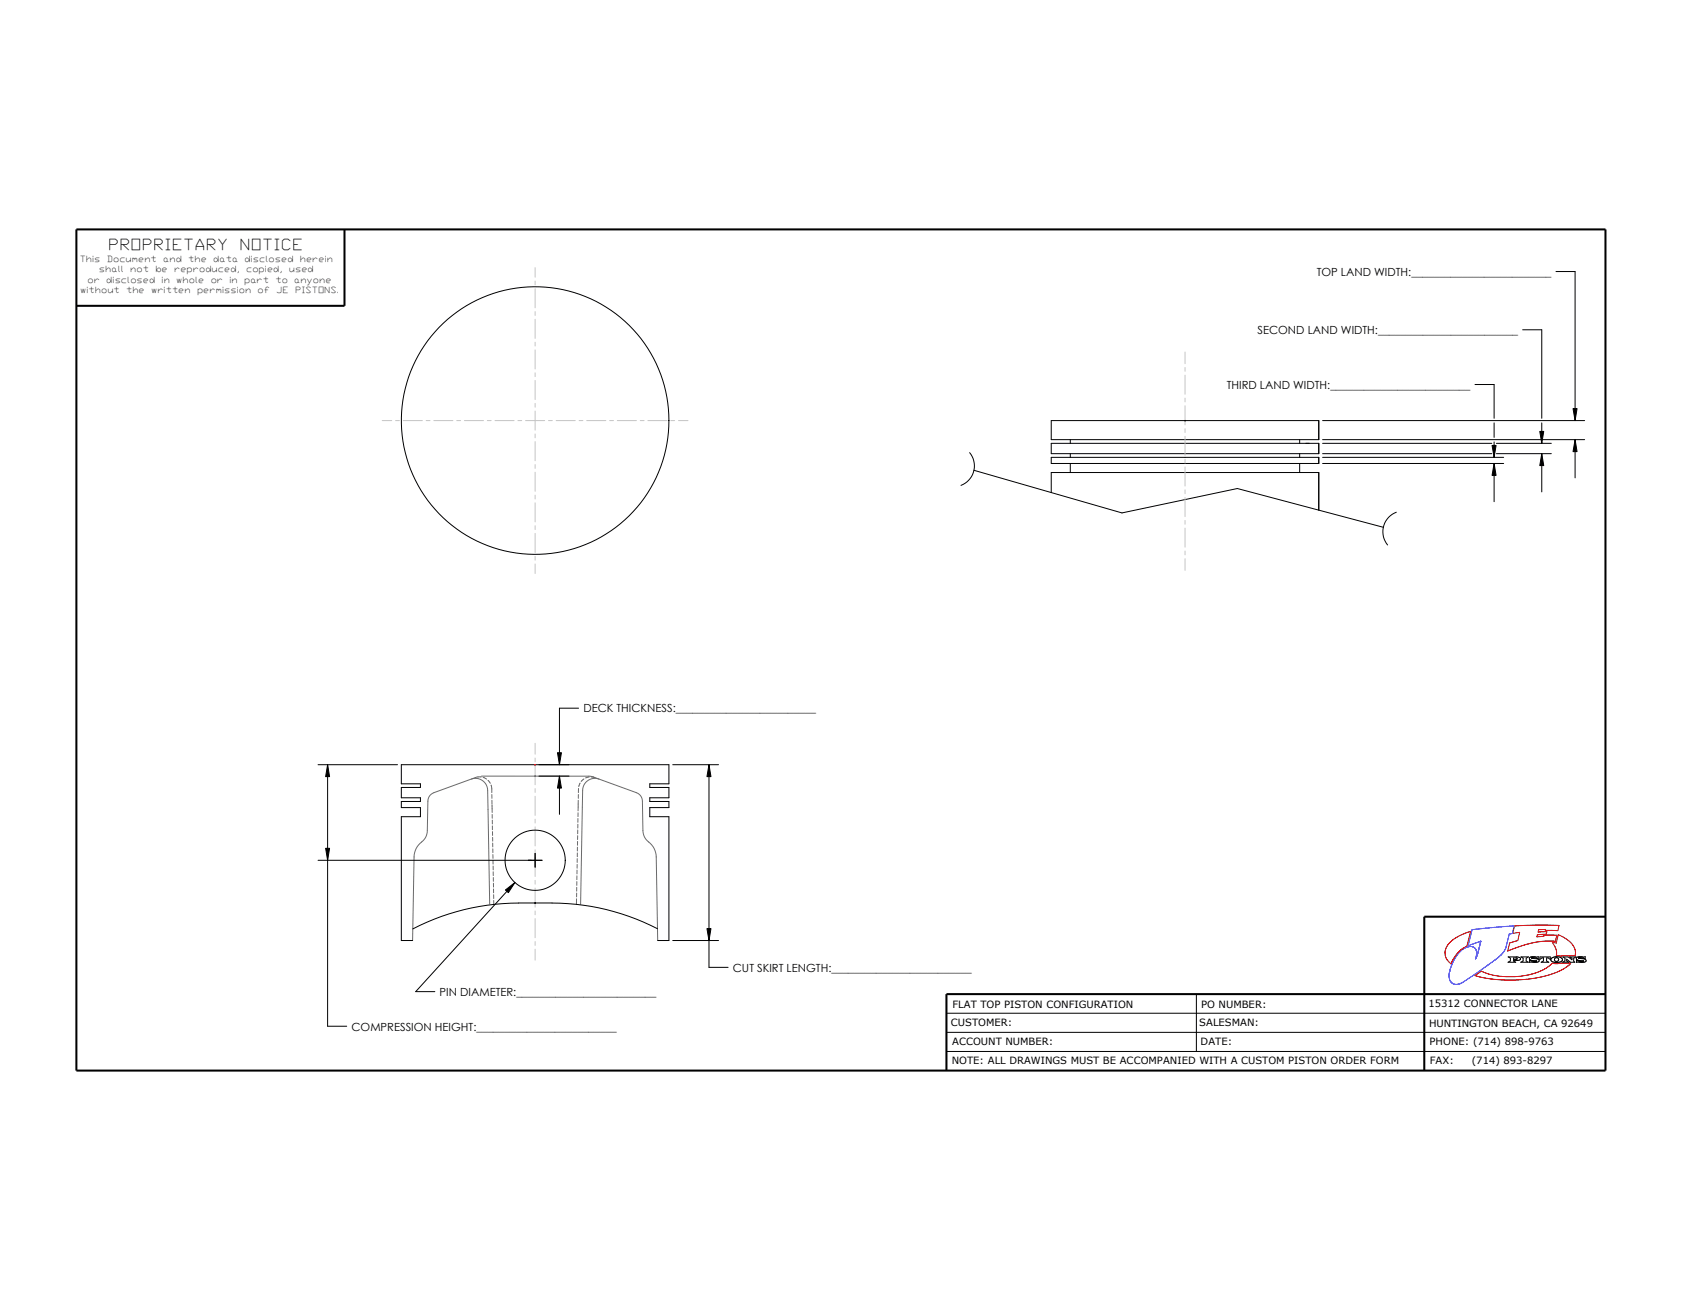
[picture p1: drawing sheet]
<svg xmlns="http://www.w3.org/2000/svg" width="559mm" height="432mm" viewBox="0 0 559 432" stroke-linecap="round" stroke-linejoin="round" font-family="sans-serif">
<g fill="none" stroke="#c4c4c4" stroke-width=".33">
<path d="M177.8 88.9v3.2M177.8 93.3v1.3M177.8 95.9v6.3M177.8 103.5v1.3M177.8 106v6.4M177.8 113.7v1.2M177.8 116.2v6.4M393.7 116.9v3.9M127 139.7h3.2M131.4 139.7h1.3M134 139.7h6.3M141.6 139.7h1.3"/>
<path d="M144.1 139.7h6.4M151.7 139.7h1.3M154.3 139.7h6.3M161.9 139.7h1.3M164.4 139.7h6.4M172.1 139.7h1.2M174.6 139.7h6.4M177.8 123.8v1.3M177.8 126.4v6.3M177.8 134v1.3M177.8 136.5v6.4M182.2 139.7h1.3"/>
<path d="M184.8 139.7h6.3M192.4 139.7h1.3M194.9 139.7h6.4M202.5 139.7h1.3M205.1 139.7h6.3M212.7 139.7h1.3M215.2 139.7h6.4M222.9 139.7h1.2M225.4 139.7h3.2M393.7 122.1v1.2M393.7 124.6v6.4M393.7 132.2v1.3"/>
<path d="M393.7 134.8v6.3M177.8 144.1v1.3M177.8 146.7v6.3M177.8 154.3v1.3M177.8 156.8v6.4M393.7 142.4v1.3M393.7 144.9v6.4M393.7 152.5v1.3M393.7 155.1v6.3M177.8 164.5v1.2M177.8 167v6.4M177.8 174.6v1.3"/>
<path d="M177.8 177.2v6.3M393.7 162.7v1.3M393.7 165.2v6.4M393.7 172.9v1.2M393.7 175.4v6.4M177.8 184.8v1.3M177.8 187.3v3.2M393.7 183v1.3M393.7 185.6v3.8M177.8 246.9v3.6M177.8 251.8v1.2M177.8 254.3v6.4"/>
<path d="M177.8 261.9v1.3M177.8 264.5v6.3M177.8 272.1v1.3M177.8 274.6v6.4M177.8 282.3v1.2M177.8 284.8v6.3M177.8 292.4v1.3M177.8 295v6.3M177.8 302.6v1.2M177.8 305.1v6.4M177.8 312.7v1.3M177.8 315.3v3.6"/>
</g>
<g fill="none" stroke="#000" stroke-width=".33">
<path d="M516.9 90.2h6.4v49.5M505.9 109.5h6.3v29.4M349.2 139.7h88.9v6.3h-88.9zM393.6 139.6l.2 .2M393.7 139.6v.2M393.8 139.6l-.2 .2M439.4 139.7h87.1M490 127.7h6.4v11.2M522.6 135.7h1.3l-.6 4zM322.1 150.3a6.9 6.9 0 0 1-2.8 10.9M323.6 156.2l49.1 14.2 38.4-8.1 48.5 12.9M349.2 151.9h88.9v2h-88.9z"/>
<path d="M349.2 147.3h88.9v3.4h-88.9zM355.6 146v1.3M355.6 150.7v1.2M355.6 153.9v3.1M431.8 146v1.3M431.8 150.7v1.2M431.8 153.9v3.1M439.4 151.9h60.2M439.4 153.9h60.2M439.4 150.7h56.2M439.4 147.3h56.2M439.4 146h87.1"/>
<path d="M495.7 148h1.3l-.6 3.9zM496.4 153.9l.6 4h-1.3zM496.4 140.5v4.8M496.4 146.8v5.1M496.4 153.9v12.7M497.1 150.7h18.3M497.1 147.3h18.3M511.6 143.3h1.3l-.7 4zM512.2 150.7l.7 3.9h-1.3zM512.2 140.5v4.8M512.2 146.8v.5M512.2 150.7v12.7"/>
<path d="M523.3 146l.6 4h-1.3zM523.3 146v12.7M349.2 163.6v-6.6h88.9v12.4M463.9 170.1a6.9 6.9 0 0 0-2.9 10.9M192.2 235.2h-6.3v18.8M105.7 254h26.4M108.8 254l.7 4h-1.3zM108.8 254v86.9h6.4M179 257.8h10M185.2 250h1.3l-.6 4zM185.9 257.8l.6 4h-1.3zM185.9 257.8v12.7"/>
<path d="M223.5 254h15.2M235.5 254l.7 4h-1.3zM235.5 254v67.3h6.4M105.7 285.8h74.4M108.2 281.8h1.3l-.7 4zM167.9 295.6l3.2-2.5-2.2 3.4zM171.1 293.1l-33 36.3h6.4M177.8 283.5v4.5M177.8 299.9l-.1 .1M137.1 312.4h-3.8v-41.1h6.4v-3.1h-6.4v-2h6.4v-1.2h-6.4v-3.4h6.4v-1.2h-6.4v-6.4h88.9v6.4h-6.3v1.2h6.3v3.4h-6.3v1.2h6.3v2h-6.3v3.1h6.3v41.1h-3.7M177.8 300h.1M218.4 308.5a76.5 76.5 0 0 0-35-8.6 147.1 147.1 0 0 0-18.9 .5 77.1 77.1 0 0 0-27.4 8.1"/>
<path d="M223.5 312.4h15.2M234.9 308.4h1.3l-.7 4zM501.1 317.8l3.2 .1 .6 .2 .3 .4-.6 .5h-1.8l.8 .6h-2.6l.8-.4v-.9zM502.8 318.2h1l.3 .2-.3 .3h-1zM505.3 317.8h2.5l-.8 .5v.9l.7 .4h-2.5l.8-.4v-.9zM508.8 318.2v.1M508.8 318.2l1-.1 1.2 .4v-.7l-.5 .1a1.85 1.85 0 0 0-2.4 .5 3 3 0 0 0 2.4 .8M508.8 318.2h.1M508.8 318.3h.1M508.9 318.3l2 .2 .5 .6a2.29 2.29 0 0 1-2.7 .4l-.6 .2 .1-.9 .8 .5h1.5M510.5 319.2v.1M511.6 317.8h3.4l.1 .9-.8-.5h-.5v1l.7 .4h-2.5l.8-.4v-1h-.5l-.8 .5z"/>
<path d="M515.5 318.2l1.3-.4a1.71 1.71 0 0 1 2.2 1.2 2.81 2.81 0 0 1-3.8-.1zM519.2 317.8h1.8l1.2 1v-.5l-.7-.5h2.1l-.8 .5v.9l.4 .4h-1.5l-1.2-1v.6l.7 .4h-2l.7-.4v-.9zM523.7 318.1l.8-.3h2.1v.7l-.6-.3a1.23 1.23 0 0 0-1.6 .1h.2a2.91 2.91 0 0 1 2.4 .8 2.32 2.32 0 0 1-2.7 .4l-.6 .2 .1-.9 1.1 .5 1.2-.1-.3-.1a2.1 2.1 0 0 1-2.1-.7zM524.4 318.2h.1M314.4 336.6h219M397.5 330.2v19.1M314.4 349.3h219M314.4 342.9h219"/>
<circle cx="177.8" cy="139.7" r="44.4"/>
<circle cx="177.8" cy="285.7" r="10"/>
<circle cx="517.1" cy="318.7" r=".67"/>
</g>
<g fill="none" stroke="#6a6a6a" stroke-width=".33">
<path d="M156.6 258.8a4 4 0 0 1 5.4 3.7l.7 38.1M158 258.2l-.1 .1M158.6 258l-14.5 5.3a3 3 0 0 0-1.9 2.8l-.2 9.7a4.7 4.7 0 0 1-1.9 3.9M159.9 258.1h-1.3M160 257.8h36l15.4 5.5a3 3 0 0 1 2 2.8l.2 9.7a5.2 5.2 0 0 0 2.4 4.3l1.3 1.8 .7 2 .5 28.5M160.5 258.2l1.1 .6M162.1 259.2l.8 1M177.8 257.9h.1M177.8 257.7l-.1 .2M194 258.7l-.9 .9M195.8 258.1l-1.3 .3M196.4 258l1.3 .3"/>
<path d="M199 258.8a4 4 0 0 0-5.4 3.7l-.7 37.9M140.1 279.7a6.3 6.3 0 0 0-2.5 4.9l-.5 27.8M163.2 260.8l.2 2.5M163.4 263.9v1.3M163.4 265.8v1.3M163.5 267.4v2.5M163.5 270.5v1.3M163.6 272.4v1.3M163.6 274.3v1.3M163.6 276.2v1.3M163.7 278.1v1.3M191.9 279.5v1.3"/>
<path d="M191.9 277.6v1.3M191.9 275.7v1.2M192 273.8v1.2M192 271.9v1.2M192 270v1.2M192.1 265.8l-.1 3.5M192.2 263.9l-.1 1.3M192.2 261.9v1.4M192.7 260.1l-.4 1.2M163.7 280v1.3M163.7 281.9v1.3M163.7 283.8l.1 1.3"/>
<path d="M163.8 285.8v1.2M163.8 287.7l.1 1.2M163.9 289.6v1.2M163.9 291.5v1.2M163.9 293.4l.1 1.2M164 295.3v1.2M164 297.2v1.3M164 299.1v1.3M191.5 298.5v1.9M191.6 296.6v1.3M191.6 294.7v1.3M191.6 292.8v1.3"/>
<path d="M191.7 290.9l-.1 1.3M191.7 289v1.3M191.7 287.1v1.3M191.8 285.2l-.1 1.3M191.8 283.3v1.3M191.8 281.4v1.3"/>
</g>
<path d="M25.4 76.2h508v279.4h-508zM114.4 76.2v25.4h-89M533.4 304.5h-60.2v51.1M533.4 330.2h-219v25.4" fill="none" stroke="#000" stroke-width=".68" stroke-linecap="butt"/>
<path d="M177.7 254h.2M177.8 254.1h.1M177.8 253.9l-.1 .2M481.7 313.1l3.1-2.2 3.8-1.5-1.3 4.9-.9 .4a11 11 0 0 0-4.3 5.5 4.4 4.4 0 0 1-2-4.4l.5-1.3zM503.1 307.6l7.2-.3 7.6 .1-.4 1.7-4.1-.1v-.3l-2.2 .1-.2 .8 2.9-.2-.2 .9-3 .2-.1 .7 .8-.1a1.2 1.2 0 0 0 1.6-.5l4.2 .1-.5 2-3.5-.1-3.3 .4-3.9 1-5.1 1.9 .6-2.7 2.8-.8 .6-2.7-2.3 .3zM517.7 310.4l1.2 .6a6.4 6.4 0 0 1 4.4 6.1v.3l-1.9 .2-2.6-.2-.1 .3-1.7-.4a4 4 0 0 0-.5-3l-.8-1.3 1.3 .2zM490 324.1l2.2-1.5 2.5 1 3 .6 3.1 .2 4.3-.1 3.1-.6 2.8-.8 2.1-1 1.8-1.2a1.67 1.67 0 0 1 2-.6l1.8-.2 2.5 .1 .2-.2 .4 .2-2.3 1.8-3.3 1.5-3.9 1.1-4 .7-4.3 .4h-5.2l-5-.5z" fill="none" stroke="#f00" stroke-width=".33"/>
<g fill="none" stroke="#0000e1" stroke-width=".33">
<path d="M487.9 314.5a10.4 10.4 0 0 0-6.1 7.3M487.9 314.5h.1M487.9 314.5a1.99 1.99 0 0 1 2.7 1.8l-.4 2.2M489.1 308.8l13.9-1.2-.5 2.4-1.1 .3-1.1 4.3M489.1 308.8l-1.4 5.3 4.3-1.5M490.2 318.5h.1M492 312.6l-1.1 4.4-.7 1.5M492 312.6l-1 3.9M492 312.6l-1 .4M500.3 314.6a14 14 0 0 1-5.7 5.8l-8.7 5.9-1.7 .7a2.28 2.28 0 0 1-2.7-1.9l-.1-1.3 .4-1.8M500.3 314.6h.1M481.5 323.5v.1"/>
<path d="M481.6 322.7v.1M481.8 322h.1M481.8 321.9v.1M481.8 321.8v.1M485.7 326.5h-.1"/>
</g>
<g fill="#000">
<path d="M522.6 135.7h1.3l-.6 4zM495.7 148h1.3l-.6 3.9zM496.4 153.9l.6 4h-1.3zM511.6 143.3h1.3l-.7 4zM512.2 150.7l.7 3.9h-1.3zM523.3 146l.6 4h-1.3zM108.8 254l.7 4h-1.3zM185.2 250h1.3l-.6 4zM185.9 257.8l.6 4h-1.3zM235.5 254l.7 4h-1.3zM108.2 281.8h1.3l-.7 4zM167.9 295.6l3.2-2.5-2.2 3.4z"/>
<path d="M234.9 308.4h1.3l-.7 4z"/>
</g>
<g font-size="5">
<text x="36.5" y="83.2">PROPRIETARY</text>
<text x="80.2" y="83.2">NOTICE</text>
</g>
<g font-size="3.7">
<text x="437.4" y="91.6">TOP LAND WIDTH:_________________________</text>
<text x="417.8" y="111">SECOND LAND WIDTH:_________________________</text>
<text x="407.5" y="129.2">THIRD LAND WIDTH:_________________________</text>
<text x="193.8" y="236.6">DECK THICKNESS:_________________________</text>
<text x="243.5" y="322.7">CUT SKIRT LENGTH:_________________________</text>
<text x="146" y="330.8">PIN DIAMETER:_________________________</text>
<text x="116.8" y="342.3">COMPRESSION HEIGHT:_________________________</text>
</g>
<g font-size="3.3">
<text x="316.5" y="334.8">FLAT TOP PISTON CONFIGURATION</text>
<text x="399" y="334.8">PO NUMBER:</text>
<text x="474.6" y="334.6">15312 CONNECTOR LANE</text>
<text x="315.9" y="340.8">CUSTOMER:</text>
<text x="398.4" y="340.8">SALESMAN:</text>
<text x="474.8" y="341">HUNTINGTON BEACH, CA 92649</text>
<text x="316.3" y="347.2">ACCOUNT NUMBER:</text>
<text x="398.9" y="347.2">DATE:</text>
<text x="475" y="347.2">PHONE: (714) 898-9763</text>
<text x="316.2" y="353.4">NOTE: ALL DRAWINGS MUST BE ACCOMPANIED WITH A CUSTOM PISTON ORDER FORM</text>
<text x="475.1" y="353.4">FAX:</text>
<text x="488.9" y="353.4">(714) 893-8297</text>
</g>
<g font-size="2.8">
<text x="26.8" y="87">This</text>
<text x="35.8" y="87">Document</text>
<text x="54.5" y="87">and</text>
<text x="62.9" y="87">the</text>
<text x="71.2" y="87">data</text>
<text x="81.6" y="87">disclosed</text>
<text x="99.9" y="87">herein</text>
<text x="29.4" y="93.9">or</text>
<text x="33.2" y="90.4">shall</text>
<text x="35.6" y="93.9">disclosed</text>
<text x="43.6" y="90.4">not</text>
<text x="51.9" y="90.4">be</text>
<text x="54" y="93.9">in</text>
<text x="58.2" y="90.4">reproduced,</text>
<text x="58.9" y="93.9">whole</text>
<text x="70.3" y="93.9">or</text>
<text x="76.6" y="93.9">in</text>
<text x="81.4" y="93.9">part</text>
<text x="82.1" y="90.4">copied,</text>
<text x="91.8" y="93.9">to</text>
<text x="96.3" y="90.4">used</text>
<text x="98.1" y="93.9">anyone</text>
<text x="27" y="97.3">without</text>
<text x="42.2" y="97.3">the</text>
<text x="50.5" y="97.3">written</text>
<text x="65.8" y="97.3">permission</text>
<text x="85.9" y="97.3">of</text>
<text x="92.1" y="97.3">JE</text>
<text x="98.4" y="97.3">PISTONS.</text>
</g>
</svg>
